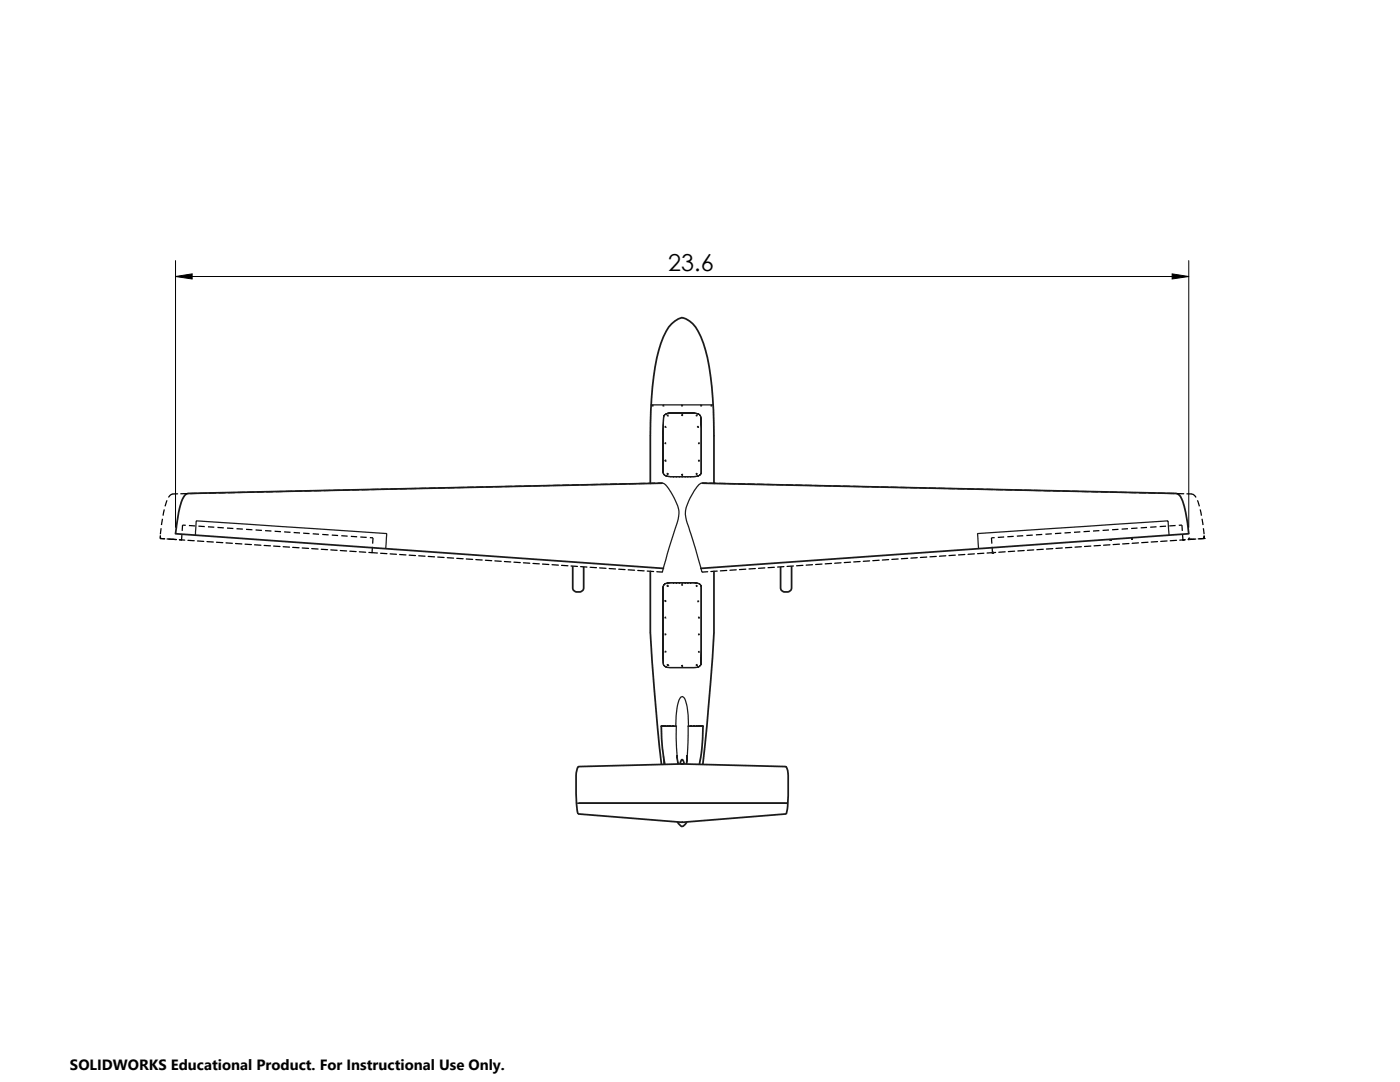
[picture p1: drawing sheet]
<svg xmlns="http://www.w3.org/2000/svg" width="279mm" height="216mm" viewBox="0 0 279 216" stroke-linecap="round" stroke-linejoin="round" font-family="sans-serif">
<path d="M35 55.2l3.3-.6v1.1zM35 52v53.2M35 55.2h202.2M233.9 54.6l3.3 .6-3.3 .5zM237.2 52v53.2" fill="none" stroke="#000" stroke-width=".2"/>
<path d="M237.8 98.6a1.79 1.79 0 0 1 1.3 1.6 28.9 28.9 0 0 1 1.2 6.4M32 106.6a25.6 25.6 0 0 1 1.4-7 1.5 1.5 0 0 1 1.1-1M36.2 107.7l.2-2.9M74.4 107.3l-.2 3M198.1 110.3l-.2-3M235.9 104.8l.2 2.9" fill="none" stroke="#000" stroke-width=".25" stroke-dasharray="1.3 .6" stroke-dashoffset=".1" stroke-linecap="butt"/>
<path d="M34 107.6l-1.1-.1M36.4 104.8l38 2.5M197.9 107.3l38-2.5" fill="none" stroke="#000" stroke-width=".25" stroke-dasharray="1.3 .6" stroke-dashoffset=".6" stroke-linecap="butt"/>
<path d="M32 107.4v-.8v.8M240.3 107.4v-.8v.8" fill="none" stroke="#000" stroke-width=".25" stroke-dasharray="1.3 .6" stroke-dashoffset=".8" stroke-linecap="butt"/>
<path d="M32.1 107.5h-.1M34.3 107.6h-.3M34.5 107.6h-.2M237.9 107.6h-.1M238.1 107.6h-.2M240.1 107.5h-.5M240.2 107.5h-.1M240.3 107.5h-.1M240.3 107.4v.1" fill="none" stroke="#000" stroke-width=".25" stroke-dasharray="1.3 .6" stroke-linecap="butt"/>
<path d="M34.5 107.6l-2.5-.2M237.8 107.6l2.5-.2" fill="none" stroke="#000" stroke-width=".25" stroke-dasharray="1.3 .6" stroke-dashoffset=".3" stroke-linecap="butt"/>
<path d="M32.9 107.5h-.8" fill="none" stroke="#000" stroke-width=".25" stroke-dasharray="1.3 .6" stroke-dashoffset=".4" stroke-linecap="butt"/>
<path d="M239.6 107.5l-1.5 .1" fill="none" stroke="#000" stroke-width=".25" stroke-dasharray="1.3 .6" stroke-dashoffset=".7" stroke-linecap="butt"/>
<g fill="none" stroke="#191924" stroke-width=".25">
<path d="M129.9 80.8h12.4M132.2 96.4a3.4 3.4 0 0 1 1.7 1.8l.7 1.3a5.5 5.5 0 0 1 .2 5.7l-2.7 9M132.7 82.7l.2-.1a12.7 12.7 0 0 1 4.4-.2l1.8 .1 .5 .2 .3 .6v11a1.23 1.23 0 0 1-1.5 .8h-5a1.05 1.05 0 0 1-1.1-.8l.1-9.4v-1.6zM140.1 96.4a4.2 4.2 0 0 0-2 2.2 6.2 6.2 0 0 0-1 5.7l3.1 9.9M142.5 87h.1M39 106.9l.2-3 23.4 1.6 14.6 1-.2 2.9M132.5 116.7l.4-.3 .9-.1h5.1a.96 .96 0 0 1 1 .8v15.3a1.06 1.06 0 0 1-1.4 .8h-3.7a2.55 2.55 0 0 1-2.2-.3l-.2-.5-.1-1.8v-13.5zM233.3 106.9l-.2-3-23.4 1.6-14.6 1 .2 2.9M133.2 132.6l.1 .1zM132.4 150.8l.1 1.7M134.9 144.9a11.2 11.2 0 0 1 .9-5.7l.4-.2a3.6 3.6 0 0 1 1 2.8l.2 3.1M135 144.9v4.2l.3 3.3"/>
<path d="M135.7 152.4h.8M137.1 150.7l-.1 1.7zM137.3 144.9v3.3l-.3 4.2M115 160.3h42.2M136.1 164.1h.1"/>
<circle cx="130.3" cy="80.9" r=".08"/>
<circle cx="132.4" cy="80.9" r=".08"/>
<circle cx="132.8" cy="91.9" r=".09"/>
<circle cx="132.8" cy="85.2" r=".08"/>
<circle cx="132.8" cy="88.4" r=".08"/>
<circle cx="133.2" cy="82.9" r=".08"/>
<circle cx="133.3" cy="94.6" r=".07"/>
<circle cx="136.1" cy="80.9" r=".08"/>
<circle cx="136.1" cy="82.8" r=".08"/>
<circle cx="136.1" cy="94.8" r=".08"/>
<circle cx="139" cy="82.9" r=".08"/>
<circle cx="139" cy="94.6" r=".07"/>
<circle cx="139.3" cy="85.2" r=".08"/>
<circle cx="139.5" cy="88.5" r=".08"/>
<circle cx="139.5" cy="91.9" r=".08"/>
<circle cx="139.9" cy="80.9" r=".08"/>
<circle cx="142" cy="80.9" r=".08"/>
<circle cx="132.8" cy="119.9" r=".08"/>
<circle cx="133.3" cy="116.9" r=".07"/>
<circle cx="136.1" cy="116.7" r=".08"/>
<circle cx="139" cy="116.9" r=".07"/>
<circle cx="139.3" cy="120" r=".08"/>
<circle cx="132.8" cy="130" r=".08"/>
<circle cx="132.8" cy="126.6" r=".08"/>
<circle cx="132.8" cy="123.2" r=".08"/>
<circle cx="136.2" cy="132.9" r=".08"/>
<circle cx="139.1" cy="132.7" r=".08"/>
<circle cx="139.5" cy="123.2" r=".08"/>
<circle cx="139.5" cy="130.1" r=".08"/>
<circle cx="139.5" cy="126.6" r=".08"/>
</g>
<g fill="none" stroke="#191924" stroke-width=".35">
<path d="M129.8 96.4a185.8 185.8 0 0 1 .4-19.2 30.4 30.4 0 0 1 2.8-11.1 5.4 5.4 0 0 1 3.1-2.7 5.7 5.7 0 0 1 3.8 3.8 43.4 43.4 0 0 1 2.5 14.6l.1 14.6M132 96.4l-94.4 2.1a1.84 1.84 0 0 0-1.4 1.5 28.5 28.5 0 0 0-1.2 6.5l97.4 6.9M140.2 96.4l94.5 2.1a1.84 1.84 0 0 1 1.3 1.5 28.5 28.5 0 0 1 1.2 6.5l-97.3 6.9M114.3 113v4.3a1.13 1.13 0 0 0 1.1 .8 1.13 1.13 0 0 0 1.1-.8v-4.2M129.8 114a248.7 248.7 0 0 0 1.4 31.2l.8 7.3M142.5 114a236.5 236.5 0 0 1-1.4 30.9l-.8 7.6M158 113v4.3a1.13 1.13 0 0 1-1.1 .8 1.13 1.13 0 0 1-1.1-.8v-4.2M198 110.3h.1M221.6 107.7h.1M225.8 107.5h.1M237.2 107.5h.1M135 144.9h-3l.2 4.4 .5 3.2"/>
<path d="M135.7 152.4l.4-.8 .2 .1 .2 .7M137.3 144.9h3l-.2 4.4-.5 3.2M135.2 164l.9 1 1-1M156.8 160.3h.4M157.2 160.3l.1-3.2a8.6 8.6 0 0 0-.3-4l-.1-.1a359.6 359.6 0 0 0-41.5 0l-.2 .3a6 6 0 0 0-.2 2.7v4.3l.4 2.1 20.7 1.7M157.2 160.3l-.3 2.1-20.7 1.7"/>
</g>
<path d="M74.2 110.3l-38-2.6M198.1 110.3l38-2.6" fill="none" stroke="#000" stroke-width=".25" stroke-dasharray="1.3 .6" stroke-dashoffset=".6"/>
<path d="M32 107.4h.1M34.5 107.6h.1M236.1 107.7h.1M237.8 107.6h.1M240.3 107.4h.1" fill="none" stroke="#000" stroke-width=".25" stroke-dasharray="1.3 .6"/>
<path d="M132.1 114.2l-57.9-3.9M140.2 114.2l57.9-3.9" fill="none" stroke="#000" stroke-width=".25" stroke-dasharray="1.3 .6" stroke-dashoffset=".2"/>
<path d="M36.2 107.7l-1.7-.1M236.1 107.7l1.7-.1" fill="none" stroke="#000" stroke-width=".25" stroke-dasharray="1.3 .6" stroke-dashoffset=".8"/>
<path d="M34.6 98.6l97.6-2.2M140.1 96.4l97.7 2.2" fill="none" stroke="#000" stroke-width=".25" stroke-dasharray="1.3 .6" stroke-dashoffset=".4"/>
<path d="M35 55.2l3.3-.6v1.1zM233.9 54.6l3.3 .6-3.3 .5z" fill="#000"/>
<text font-size="4.7" x="133.4" y="54.1">23.6</text>
<text font-size="3" x="14" y="213.5">SOLIDWORKS Educational Product. For Instructional Use Only.</text>
</svg>
